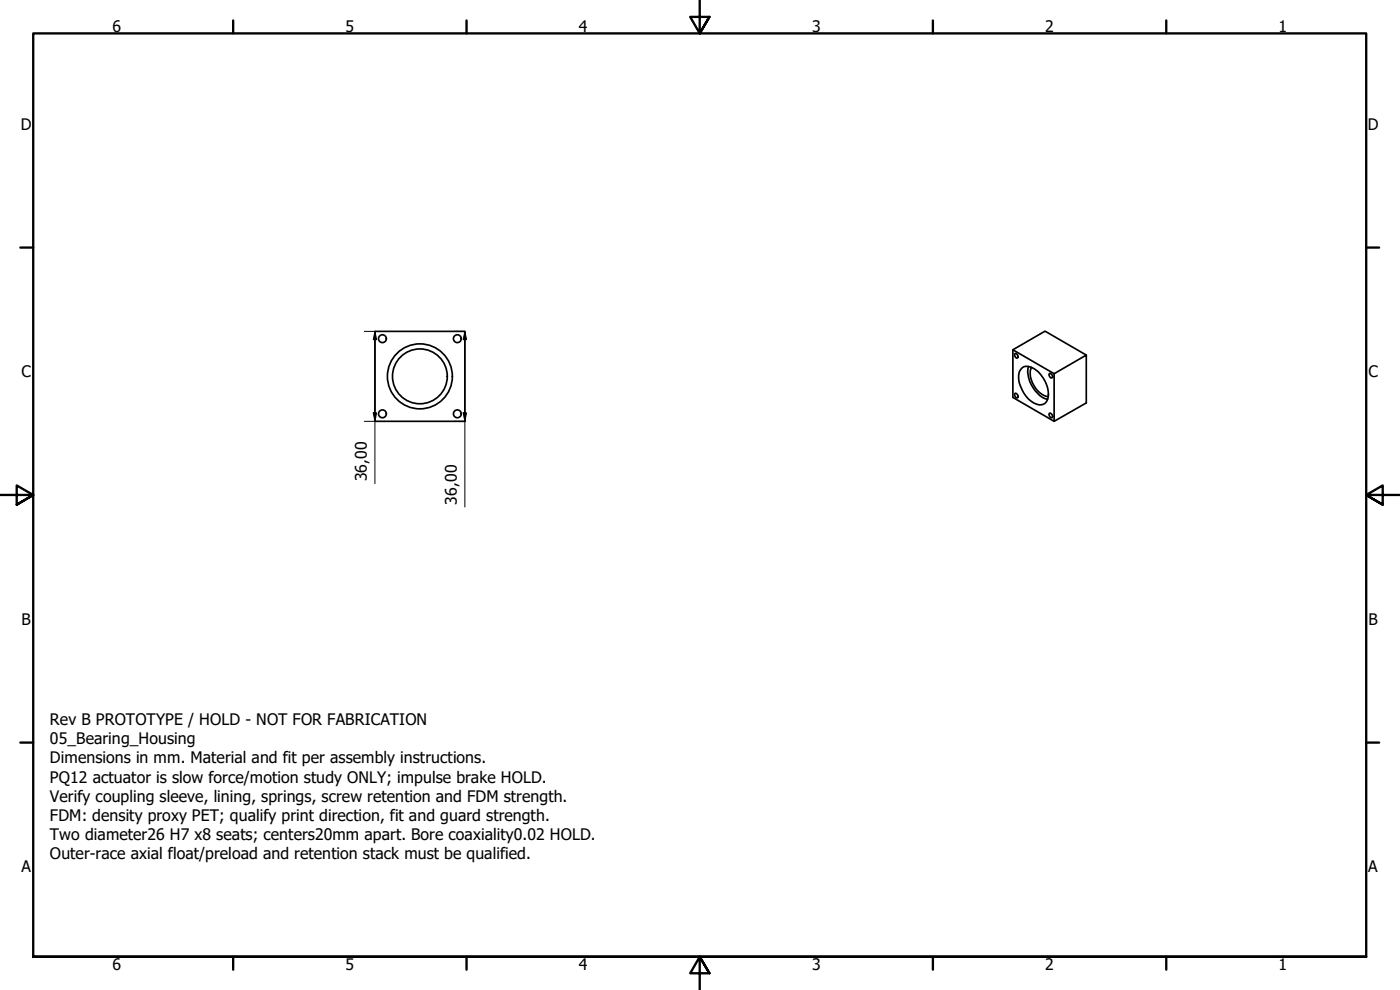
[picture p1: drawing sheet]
<svg xmlns="http://www.w3.org/2000/svg" width="420mm" height="297mm" viewBox="0 0 420 297" stroke-linecap="round" stroke-linejoin="round" font-family="sans-serif">
<!-- layer: Visible (ISO) -->
<g fill="none" stroke="#000" stroke-width=".51">
<path d="M112.5 99.4h27v27h-27zM304 105l12.4 7.1 9.6-5.6v14.4l-9.6 5.5v-14.3M304.6 106.1l.5 .1 .4 .5v.6l-.2 .1a.93 .93 0 0 1-.7-1.3zM304.6 118l.5 .1 .4 .6v.5l-.2 .2a.93 .93 0 0 1-.7-1.4zM306.8 110.3a3.6 3.6 0 0 1 4.2 .7 9 9 0 0 1 3.4 8.9 2.36 2.36 0 0 1-3.4 1.3 9.2 9.2 0 0 1-5.1-9.7zM308.7 110a8.9 8.9 0 0 0 5.7 9.8M309.6 110.2a7.2 7.2 0 0 0 3.1 8.1l1.9 .7M315 112.1h.4l.4 .6v.6l-.1 .1a.93 .93 0 0 1-.7-1.3zM326 106.5l-12.4-7.1-9.6 5.6v14.2l12.4 7.2M315 124l.4 .1 .4 .5v.6l-.1 .1a.93 .93 0 0 1-.7-1.3z"/>
<circle cx="114.8" cy="101.6" r="1.17"/>
<circle cx="126" cy="112.9" r="9.7"/>
<circle cx="126" cy="112.9" r="8.2"/>
<circle cx="137.3" cy="101.6" r="1.17"/>
<circle cx="114.8" cy="124.2" r="1.17"/>
<circle cx="137.3" cy="124.2" r="1.17"/>
</g>
<!-- layer: Border (ISO) -->
<g fill="none" stroke="#000" stroke-width=".7">
<path d="M70 6.1v3.9M140 6.1v3.9M210 0v10l-2.9-4.9h5.8l-2.9 4.9 2.9-4.9M280 6.1v3.9M350 6.1v3.9M6.1 74.3h3.9M410 74.3h3.9M0 148.5h10l-5-2.8v5.7l5-2.9-5 2.9M420 148.5h-10l5-2.8v5.7l-5-2.9 5 2.9M6.1 222.8h3.9M410 222.8h3.9M10 287.1v-277.1h400v277.1h-400h400"/>
<path d="M70 287.1v3.8M140 287.1v3.8M212.9 292l-2.9-4.9 2.9 4.9h-5.8l2.9-4.9v9.9M280 287.1v3.8M350 287.1v3.8"/>
</g>
<!-- layer: Dimension (ISO) -->
<path d="M109.3 99.4h3.2v27M112.5 99.4l.5 2.5h-1zM136.3 99.4h3.2v52.7M139.5 99.4l.5 2.5h-1zM109.3 126.4h3.2v18.7M112 123.9h1l-.5 2.5zM136.3 126.4h3.2M139 123.9h1l-.5 2.5z" fill="none" stroke="#000" stroke-width=".3"/>
<path d="M112.5 99.4l.5 2.5h-1zM139.5 99.4l.5 2.5h-1zM112 123.9h1l-.5 2.5zM139 123.9h1l-.5 2.5z" fill="#000"/>
<g font-size="4.8">
<text x="33.7" y="9.6">6</text>
<text x="103.7" y="9.6">5</text>
<text x="173.7" y="9.6">4</text>
<text x="243.7" y="9.6">3</text>
<text x="313.7" y="9.6">2</text>
<text x="383.7" y="9.6">1</text>
<text x="6.2" y="38.9">D</text>
<text x="410.5" y="38.9">D</text>
<text x="6.4" y="113.1">C</text>
<text x="410.7" y="113.1">C</text>
<text x="110.1" y="144.4" transform="rotate(-90 110.1 144.4)">36,00</text>
<text x="137.1" y="151.4" transform="rotate(-90 137.1 151.4)">36,00</text>
<text x="6.4" y="187.4">B</text>
<text x="410.7" y="187.4">B</text>
<text x="15" y="217.5">Rev B PROTOTYPE / HOLD - NOT FOR FABRICATION</text>
<text x="15" y="223.3">05_Bearing_Housing</text>
<text x="15" y="229">Dimensions in mm. Material and fit per assembly instructions.</text>
<text x="15" y="234.8">PQ12 actuator is slow force/motion study ONLY; impulse brake HOLD.</text>
<text x="15" y="240.6">Verify coupling sleeve, lining, springs, screw retention and FDM strength.</text>
<text x="15" y="246.4">FDM: density proxy PET; qualify print direction, fit and guard strength.</text>
<text x="15" y="252.1">Two diameter26 H7 x8 seats; centers20mm apart. Bore coaxiality0.02 HOLD.</text>
<text x="15" y="257.9">Outer-race axial float/preload and retention stack must be qualified.</text>
<text x="6.4" y="261.7">A</text>
<text x="410.7" y="261.7">A</text>
<text x="33.7" y="290.9">6</text>
<text x="103.7" y="290.9">5</text>
<text x="173.7" y="290.9">4</text>
<text x="243.7" y="290.9">3</text>
<text x="313.7" y="290.9">2</text>
<text x="383.7" y="290.9">1</text>
</g>
</svg>
